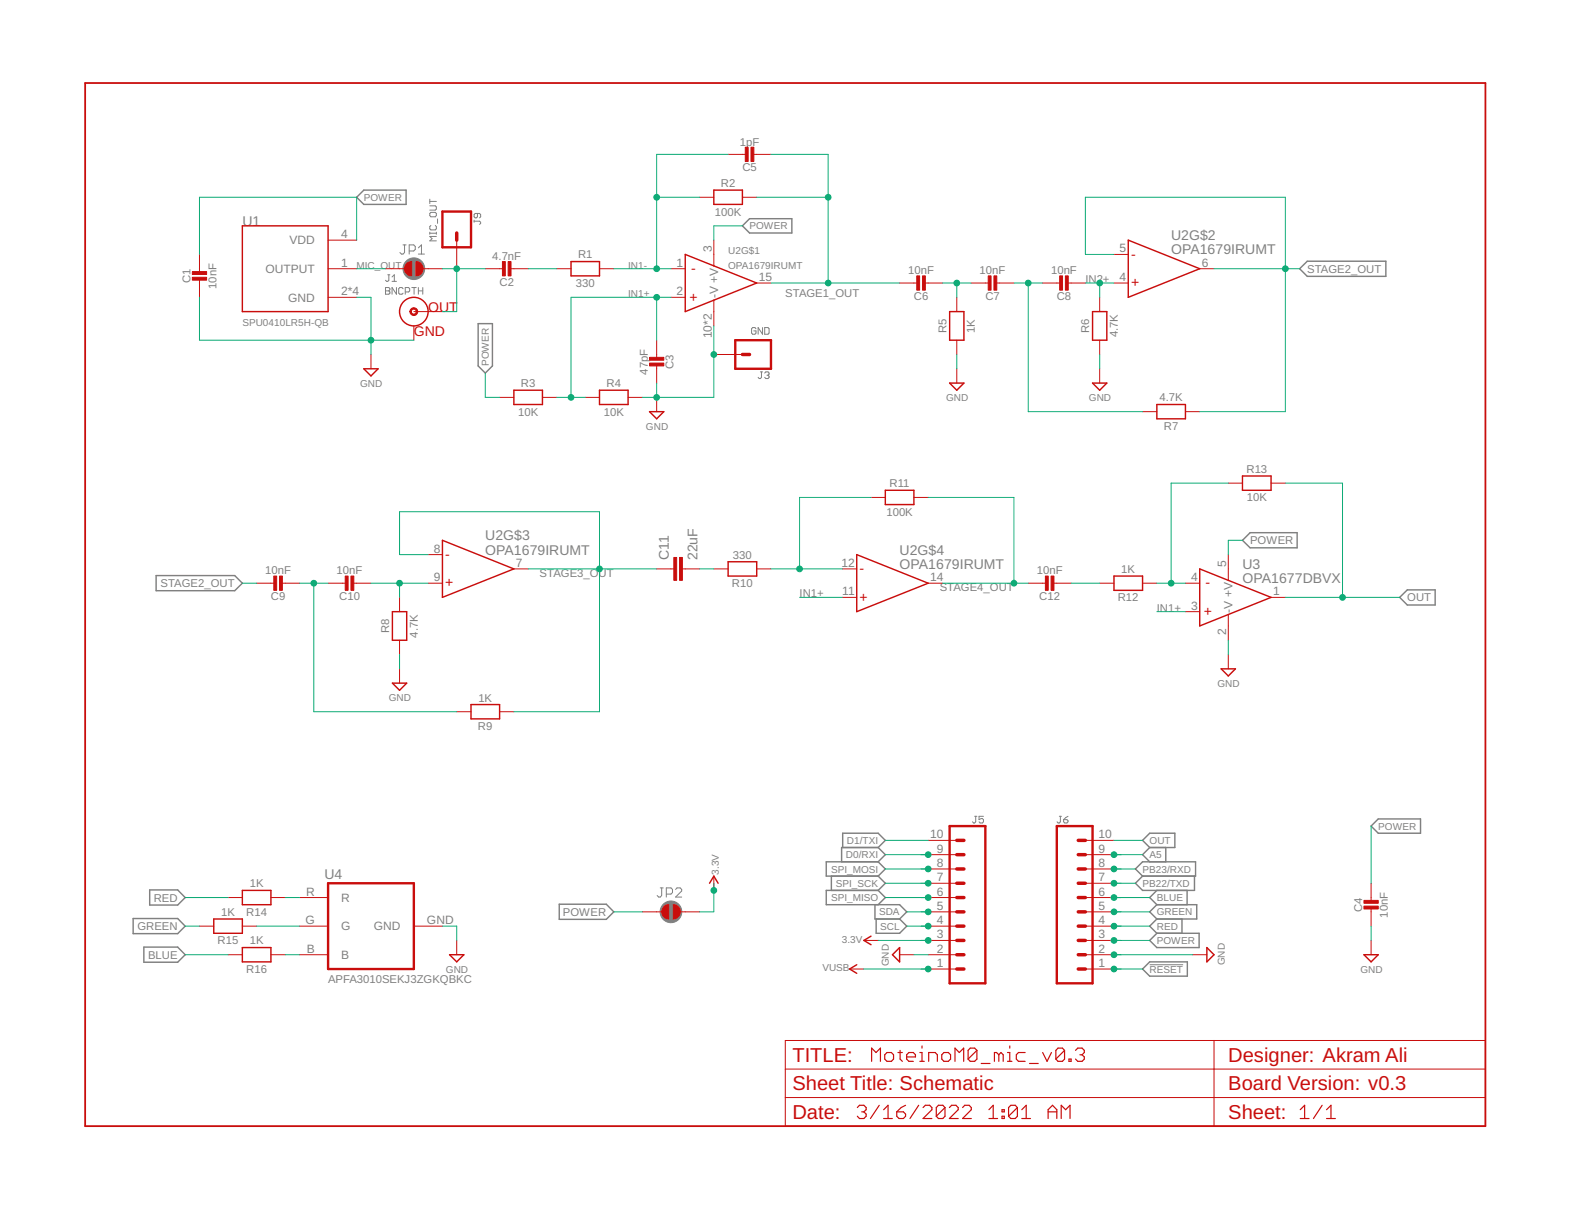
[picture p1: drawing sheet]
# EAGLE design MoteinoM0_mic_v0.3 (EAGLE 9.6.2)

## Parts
C1  10nF  MICROBUILDER_CAP_CERAMIC_0402MP  [MICROBUILDER__0402MP]
C2  4.7nF  MICROBUILDER_CAP_CERAMIC_0402MP  [MICROBUILDER__0402MP]
C3  47pF  MICROBUILDER_CAP_CERAMIC_0402MP  [MICROBUILDER__0402MP]
C4  10nF  MICROBUILDER_CAP_CERAMIC_0402MP  [MICROBUILDER__0402MP]
C5  1pF  MICROBUILDER_CAP_CERAMIC_0402MP  [MICROBUILDER__0402MP]
C6  10nF  MICROBUILDER_CAP_CERAMIC_0402MP  [MICROBUILDER__0402MP]
C7  10nF  MICROBUILDER_CAP_CERAMIC_0402MP  [MICROBUILDER__0402MP]
C8  10nF  MICROBUILDER_CAP_CERAMIC_0402MP  [MICROBUILDER__0402MP]
C9  10nF  MICROBUILDER_CAP_CERAMIC_0402MP  [MICROBUILDER__0402MP]
C10  10nF  MICROBUILDER_CAP_CERAMIC_0402MP  [MICROBUILDER__0402MP]
C11  22uF  CAP0805  [0805]
C12  10nF  MICROBUILDER_CAP_CERAMIC_0402MP  [MICROBUILDER__0402MP]
J1  BNCPTH  [BNC]
J3  GND  CONN_01  [1X01]
J5  CONN_10NO_SILK_PTH_FEMALE  [1X10_NO_SILK]
J6  CONN_10NO_SILK_PTH_FEMALE  [1X10_NO_SILK]
J9  MIC_OUT  CONN_01  [1X01]
JP1  JUMPER-SMT_2_NC_PASTE_SILK  [SMT-JUMPER_2_NC_PASTE_SILK]
JP2  JUMPER-SMT_2_NC_PASTE_SILK  [SMT-JUMPER_2_NC_PASTE_SILK]
R1  330  MICROBUILDER_RESISTOR_0402MP  [MICROBUILDER__0402MP]
R2  100K  MICROBUILDER_RESISTOR_0402MP  [MICROBUILDER__0402MP]
R3  10K  MICROBUILDER_RESISTOR_0402MP  [MICROBUILDER__0402MP]
R4  10K  MICROBUILDER_RESISTOR_0402MP  [MICROBUILDER__0402MP]
R5  1K  MICROBUILDER_RESISTOR_0402MP  [MICROBUILDER__0402MP]
R6  4.7K  MICROBUILDER_RESISTOR_0402MP  [MICROBUILDER__0402MP]
R7  4.7K  MICROBUILDER_RESISTOR_0402MP  [MICROBUILDER__0402MP]
R8  4.7K  MICROBUILDER_RESISTOR_0402MP  [MICROBUILDER__0402MP]
R9  1K  MICROBUILDER_RESISTOR_0402MP  [MICROBUILDER__0402MP]
R10  330  MICROBUILDER_RESISTOR_0402MP  [MICROBUILDER__0402MP]
R11  100K  MICROBUILDER_RESISTOR_0402MP  [MICROBUILDER__0402MP]
R12  1K  MICROBUILDER_RESISTOR_0402MP  [MICROBUILDER__0402MP]
R13  10K  MICROBUILDER_RESISTOR_0402MP  [MICROBUILDER__0402MP]
R14  1K  MICROBUILDER_RESISTOR_0402MP  [MICROBUILDER__0402MP]
R15  1K  MICROBUILDER_RESISTOR_0402MP  [MICROBUILDER__0402MP]
R16  1K  MICROBUILDER_RESISTOR_0402MP  [MICROBUILDER__0402MP]
U1  SPU0410LR5H-QB  [XDCR_SPU0410LR5H-QB]
U2  OPA1679IRUMT  [QFN65P400X400X80-17N]
U3  OPA1677DBVX  [SOT23-5]
U4  APFA3010SEKJ3ZGKQBKC  [SMD-RA-4]

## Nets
3.3V: J5.3 JP2.2
!RESET: J6.1
A5: J6.9
BLUE: J6.6 R16.2
D0/RXI: J5.9
D1/TXI: J5.10
GND: C1.2 C3.1 C4.2 J1.GND J3.1 J5.2 J6.2 R4.2 R5.1 R6.1 R8.1 U1.2(GND) U1.3(GND) U1.5(GND) U1.6(GND) U2.10(-V) U2.17(-V) U3.2(-V) U4.GND
GREEN: J6.5 R15.2
IN1+: C3.2 R3.2 R4.1 U2.2(+IN) U2.11(+IN) U3.3(+IN)
IN1-: C5.1 R1.2 R2.1 U2.1(-IN)
IN2+: C8.2 R6.2 U2.4(+IN)
MIC_OUT: C2.1 J1.S(OUT) J9.1 JP1.2
N$1: C9.2 C10.1 R9.2
N$2: C6.2 C7.1 R5.2
N$3: C7.2 C8.1 R7.2
N$4: C2.2 R1.1
N$6: R14.1 U4.R
N$7: C10.2 R8.2 U2.9(+IN)
N$8: C11.2 R10.2
N$10: R15.1 U4.G
N$11: R10.1 R11.1 U2.12(-IN)
N$15: R16.1 U4.B
N$17: C12.2 R12.2
N$18: R12.1 R13.1 U3.4(-IN)
N$19: JP1.1 U1.1(OUTPUT)
OUT: J6.10 R13.2 U3.1(OUT)
PB22/TXD: J6.7
PB23/RXD: J6.8
POWER: C1.1 C4.1 J6.3 JP2.1 R3.1 U1.4(VDD) U2.3(+V) U3.5(+V)
RED: J6.4 R14.2
SCL: J5.4
SDA: J5.5
SPI_MISO: J5.6
SPI_MOSI: J5.8
SPI_SCK: J5.7
STAGE1_OUT: C5.2 C6.1 R2.2 U2.15(OUT)
STAGE2_OUT: C9.1 R7.1 U2.5(-IN) U2.6(OUT)
STAGE3_OUT: C11.1 R9.1 U2.7(OUT) U2.8(-IN)
STAGE4_OUT: C12.1 R11.2 U2.14(OUT)
VUSB: J5.1

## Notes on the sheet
- Akram Ali
- v0.3

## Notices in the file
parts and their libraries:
SparkFun-Aesthetics: Licensing: Creative Commons ShareAlike 4.0 International - https://creativecommons.org/licenses/by-sa/4.0
